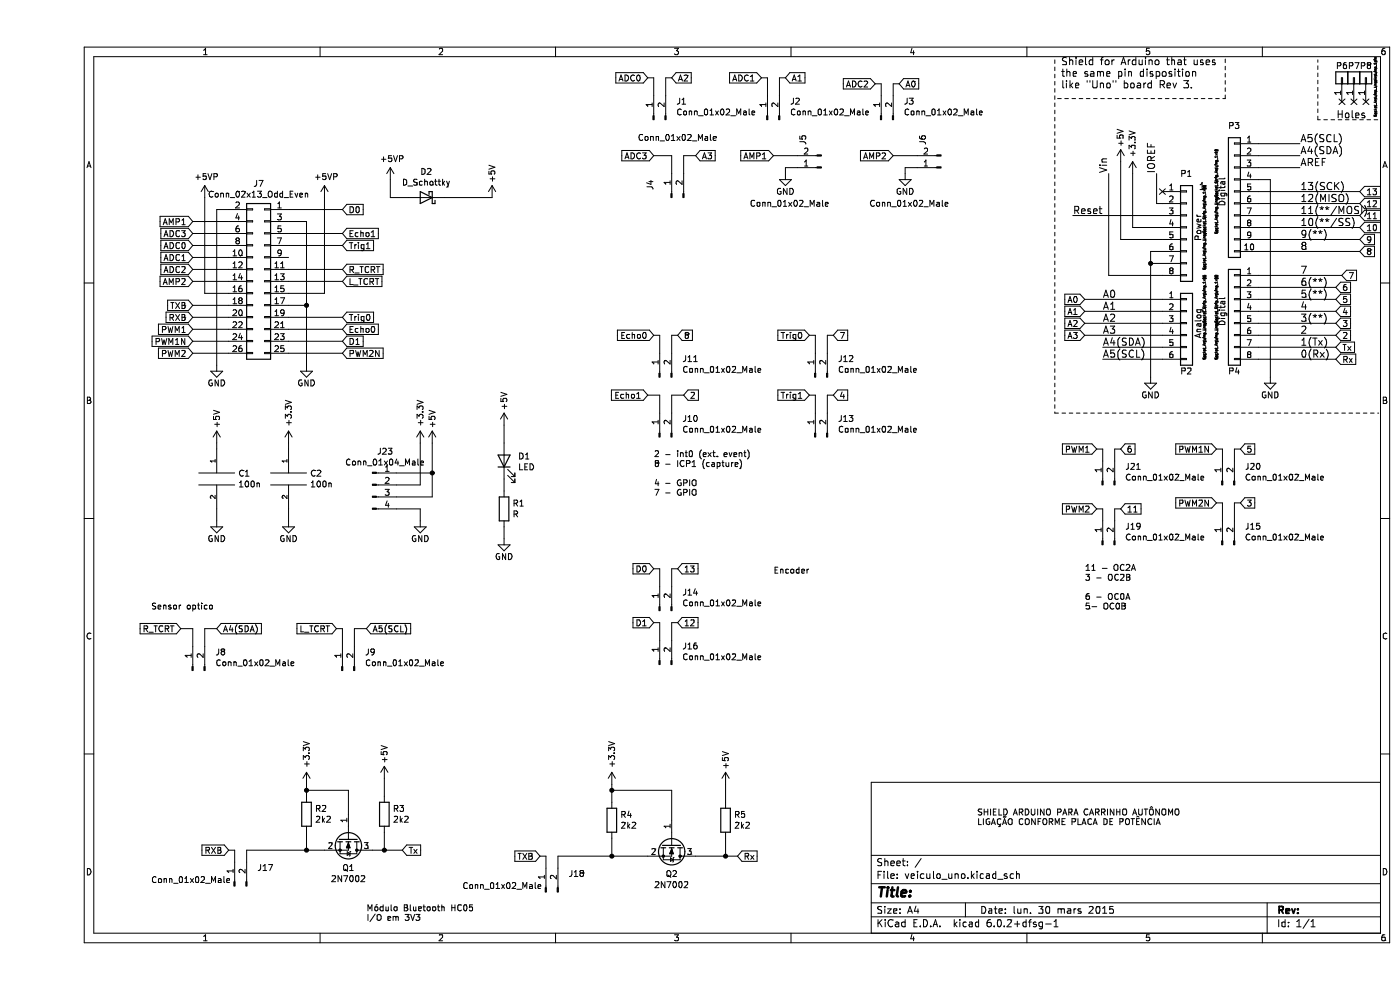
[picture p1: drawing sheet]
EESchema Schematic File Version 4
LIBS:veiculo_uno-cache
EELAYER 26 0
EELAYER END
$Descr A4 11693 8268
encoding utf-8
Sheet 1 1
Title ""
Date "lun. 30 mars 2015"
Rev ""
Comp ""
Comment1 ""
Comment2 ""
Comment3 ""
Comment4 ""
$EndDescr
Text Label 8950 1450 1    60   ~ 0
Vin
Text Label 9350 1450 1    60   ~ 0
IOREF
Text Label 8900 2500 0    60   ~ 0
A0
Text Label 8900 2600 0    60   ~ 0
A1
Text Label 8900 2700 0    60   ~ 0
A2
Text Label 8900 2800 0    60   ~ 0
A3
Text Label 8900 2900 0    60   ~ 0
A4(SDA)
Text Label 8900 3000 0    60   ~ 0
A5(SCL)
Text Label 10550 3000 0    60   ~ 0
0(Rx)
Text Label 10550 2800 0    60   ~ 0
2
Text Label 10550 2900 0    60   ~ 0
1(Tx)
Text Label 10550 2700 0    60   ~ 0
3(**)
Text Label 10550 2600 0    60   ~ 0
4
Text Label 10550 2500 0    60   ~ 0
5(**)
Text Label 10550 2400 0    60   ~ 0
6(**)
Text Label 10550 2300 0    60   ~ 0
7
Text Label 10550 2100 0    60   ~ 0
8
Text Label 10550 2000 0    60   ~ 0
9(**)
Text Label 10550 1900 0    60   ~ 0
10(**/SS)
Text Label 10550 1800 0    60   ~ 0
11(**/MOSI)
Text Label 10550 1700 0    60   ~ 0
12(MISO)
Text Label 10550 1600 0    60   ~ 0
13(SCK)
Text Label 10550 1400 0    60   ~ 0
AREF
NoConn ~ 9400 1600
Text Label 10550 1300 0    60   ~ 0
A4(SDA)
Text Label 10550 1200 0    60   ~ 0
A5(SCL)
Text Notes 10850 1000 0    60   ~ 0
Holes
Text Notes 8550 750  0    60   ~ 0
Shield for Arduino that uses\nthe same pin disposition\nlike "Uno" board Rev 3.
$Comp
L Connector_Generic:Conn_01x08 P1
U 1 1
P 9600 1900
F 0 "P1" H 9600 2350 50  0000 C CNN
F 1 "Power" V 9700 1900 50  0000 C CNN
F 2 "Socket_Arduino_Uno:Socket_Strip_Arduino_1x08" V 9750 1900 20  0000 C CNN
F 3 "" H 9600 1900 50  0000 C CNN
	1    9600 1900
	1    0    0    -1  
$EndComp
Text Label 8650 1800 0    60   ~ 0
Reset
$Comp
L power:+3.3V #PWR04
U 1 1
P 9150 1450
F 0 "#PWR04" H 9150 1300 50  0001 C CNN
F 1 "+3.3V" V 9150 1700 50  0000 C CNN
F 2 "" H 9150 1450 50  0000 C CNN
F 3 "" H 9150 1450 50  0000 C CNN
	1    9150 1450
	1    0    0    -1  
$EndComp
$Comp
L power:+5V #PWR01
U 1 1
P 9050 1350
F 0 "#PWR01" H 9050 1200 50  0001 C CNN
F 1 "+5V" V 9050 1550 50  0000 C CNN
F 2 "" H 9050 1350 50  0000 C CNN
F 3 "" H 9050 1350 50  0000 C CNN
	1    9050 1350
	1    0    0    -1  
$EndComp
$Comp
L power:GND #PWR09
U 1 1
P 9300 3150
F 0 "#PWR09" H 9300 2900 50  0001 C CNN
F 1 "GND" H 9300 3000 50  0000 C CNN
F 2 "" H 9300 3150 50  0000 C CNN
F 3 "" H 9300 3150 50  0000 C CNN
	1    9300 3150
	1    0    0    -1  
$EndComp
$Comp
L power:GND #PWR010
U 1 1
P 10300 3150
F 0 "#PWR010" H 10300 2900 50  0001 C CNN
F 1 "GND" H 10300 3000 50  0000 C CNN
F 2 "" H 10300 3150 50  0000 C CNN
F 3 "" H 10300 3150 50  0000 C CNN
	1    10300 3150
	1    0    0    -1  
$EndComp
$Comp
L Connector_Generic:Conn_01x06 P2
U 1 1
P 9600 2700
F 0 "P2" H 9600 2300 50  0000 C CNN
F 1 "Analog" V 9700 2700 50  0000 C CNN
F 2 "Socket_Arduino_Uno:Socket_Strip_Arduino_1x06" V 9750 2750 20  0000 C CNN
F 3 "" H 9600 2700 50  0000 C CNN
	1    9600 2700
	1    0    0    -1  
$EndComp
$Comp
L Connector_Generic:Conn_01x01 P6
U 1 1
P 10900 650
F 0 "P6" V 11000 650 50  0000 C CNN
F 1 "CONN_01X01" V 11000 650 50  0001 C CNN
F 2 "Socket_Arduino_Uno:Arduino_1pin" H 10900 650 20  0001 C CNN
F 3 "" H 10900 650 50  0000 C CNN
	1    10900 650 
	0    -1   -1   0   
$EndComp
$Comp
L Connector_Generic:Conn_01x01 P7
U 1 1
P 11000 650
F 0 "P7" V 11100 650 50  0000 C CNN
F 1 "CONN_01X01" V 11100 650 50  0001 C CNN
F 2 "Socket_Arduino_Uno:Arduino_1pin" V 11000 650 20  0001 C CNN
F 3 "" H 11000 650 50  0000 C CNN
	1    11000 650 
	0    -1   -1   0   
$EndComp
$Comp
L Connector_Generic:Conn_01x01 P8
U 1 1
P 11100 650
F 0 "P8" V 11200 650 50  0000 C CNN
F 1 "CONN_01X01" V 11200 650 50  0001 C CNN
F 2 "Socket_Arduino_Uno:Arduino_1pin" H 11024 572 20  0000 C CNN
F 3 "" H 11100 650 50  0000 C CNN
	1    11100 650 
	0    -1   -1   0   
$EndComp
NoConn ~ 10900 850 
NoConn ~ 11000 850 
NoConn ~ 11100 850 
$Comp
L Connector_Generic:Conn_01x08 P4
U 1 1
P 10000 2600
F 0 "P4" H 10000 2100 50  0000 C CNN
F 1 "Digital" V 10100 2600 50  0000 C CNN
F 2 "Socket_Arduino_Uno:Socket_Strip_Arduino_1x08" V 10150 2550 20  0000 C CNN
F 3 "" H 10000 2600 50  0000 C CNN
	1    10000 2600
	-1   0    0    -1  
$EndComp
Wire Notes Line
	8525 825  9925 825 
Wire Notes Line
	9925 825  9925 475 
Wire Wire Line
	9350 1450 9350 1700
Wire Wire Line
	9350 1700 9400 1700
Wire Wire Line
	9400 1900 9150 1900
Wire Wire Line
	9400 2000 9050 2000
Wire Wire Line
	9400 2300 8950 2300
Wire Wire Line
	9400 2100 9300 2100
Wire Wire Line
	9400 2200 9300 2200
Connection ~ 9300 2200
Wire Wire Line
	8950 2300 8950 1450
Wire Wire Line
	9050 2000 9050 1350
Wire Wire Line
	9150 1900 9150 1450
Wire Wire Line
	9400 2900 8900 2900
Wire Wire Line
	9400 3000 8900 3000
$Comp
L Connector_Generic:Conn_01x10 P3
U 1 1
P 10000 1600
F 0 "P3" H 10000 2150 50  0000 C CNN
F 1 "Digital" V 10100 1600 50  0000 C CNN
F 2 "Socket_Arduino_Uno:Socket_Strip_Arduino_1x10" V 10150 1600 20  0000 C CNN
F 3 "" H 10000 1600 50  0000 C CNN
	1    10000 1600
	-1   0    0    -1  
$EndComp
Wire Wire Line
	10200 1400 10550 1400
Wire Wire Line
	10200 1300 10550 1300
Wire Wire Line
	10200 1200 10550 1200
Wire Wire Line
	10200 1500 10300 1500
Wire Wire Line
	10300 1500 10300 3150
Wire Wire Line
	9300 2100 9300 2200
Wire Notes Line
	8500 500  8500 3450
Wire Notes Line
	8500 3450 11200 3450
Wire Wire Line
	9400 1800 8650 1800
Text Notes 9700 1600 0    60   ~ 0
1
Wire Notes Line
	11200 1000 10700 1000
Wire Notes Line
	10700 1000 10700 500 
$Comp
L Connector:Conn_01x02_Male J4
U 1 1
P 5300 1650
F 0 "J4" H 5406 1828 50  0000 C CNN
F 1 "Conn_01x02_Male" V 5800 1600 50  0000 C CNN
F 2 "Connector_PinHeader_2.54mm:PinHeader_1x02_P2.54mm_Vertical" H 5300 1650 50  0001 C CNN
F 3 "~" H 5300 1650 50  0001 C CNN
	1    5300 1650
	0    -1   -1   0   
$EndComp
$Comp
L Connector:Conn_01x02_Male J10
U 1 1
P 5200 3650
F 0 "J10" V 5353 3463 50  0000 R CNN
F 1 "Conn_01x02_Male" V 5262 3463 50  0000 R CNN
F 2 "Connector_PinHeader_2.54mm:PinHeader_1x02_P2.54mm_Vertical" H 5200 3650 50  0001 C CNN
F 3 "~" H 5200 3650 50  0001 C CNN
	1    5200 3650
	0    -1   -1   0   
$EndComp
Wire Wire Line
	9300 2200 9300 3150
Text GLabel 5150 1300 0    50   Input ~ 0
ADC3
Text GLabel 8750 2800 0    50   Input ~ 0
A3
Wire Wire Line
	8750 2800 9400 2800
Text GLabel 5500 1300 2    50   Input ~ 0
A3
Wire Wire Line
	5500 1300 5400 1300
Wire Wire Line
	5400 1300 5400 1450
Wire Wire Line
	5150 1300 5300 1300
Wire Wire Line
	5300 1300 5300 1450
Text GLabel 10850 2600 2    50   Input ~ 0
4
Text GLabel 5400 3300 2    50   Input ~ 0
2
Wire Wire Line
	5400 3300 5300 3300
Wire Wire Line
	5300 3300 5300 3450
Text GLabel 5100 3300 0    50   Input ~ 0
Echo1
Wire Wire Line
	5200 3450 5200 3300
Wire Wire Line
	5200 3300 5100 3300
$Comp
L Connector:Conn_01x02_Male J9
U 1 1
P 2550 5600
F 0 "J9" V 2703 5413 50  0000 R CNN
F 1 "Conn_01x02_Male" V 2612 5413 50  0000 R CNN
F 2 "Connector_PinHeader_2.54mm:PinHeader_1x02_P2.54mm_Vertical" H 2550 5600 50  0001 C CNN
F 3 "~" H 2550 5600 50  0001 C CNN
	1    2550 5600
	0    -1   -1   0   
$EndComp
Text GLabel 11050 1900 2    50   Input ~ 0
10
Text GLabel 10900 2300 2    50   Input ~ 0
7
$Comp
L Connector:Conn_01x02_Male J8
U 1 1
P 1300 5600
F 0 "J8" V 1453 5413 50  0000 R CNN
F 1 "Conn_01x02_Male" V 1362 5413 50  0000 R CNN
F 2 "Connector_PinHeader_2.54mm:PinHeader_1x02_P2.54mm_Vertical" H 1300 5600 50  0001 C CNN
F 3 "~" H 1300 5600 50  0001 C CNN
	1    1300 5600
	0    -1   -1   0   
$EndComp
Text GLabel 2750 5250 2    50   Input ~ 0
A5(SCL)
Text GLabel 1500 5250 2    50   Input ~ 0
A4(SDA)
Wire Wire Line
	2750 5250 2650 5250
Wire Wire Line
	2650 5250 2650 5400
Wire Wire Line
	1400 5250 1400 5400
Wire Wire Line
	1400 5250 1500 5250
Text GLabel 1200 5250 0    50   Input ~ 0
R_TCRT
Wire Wire Line
	1200 5250 1300 5250
Wire Wire Line
	1300 5250 1300 5400
Text GLabel 2500 5250 0    50   Input ~ 0
L_TCRT
Wire Wire Line
	2500 5250 2550 5250
Wire Wire Line
	2550 5250 2550 5400
$Comp
L Connector:Conn_01x02_Male J14
U 1 1
P 5200 5100
F 0 "J14" V 5353 4913 50  0000 R CNN
F 1 "Conn_01x02_Male" V 5262 4913 50  0000 R CNN
F 2 "Connector_PinHeader_2.54mm:PinHeader_1x02_P2.54mm_Vertical" H 5200 5100 50  0001 C CNN
F 3 "~" H 5200 5100 50  0001 C CNN
	1    5200 5100
	0    -1   -1   0   
$EndComp
$Comp
L Connector:Conn_01x02_Male J13
U 1 1
P 6500 3650
F 0 "J13" V 6653 3463 50  0000 R CNN
F 1 "Conn_01x02_Male" V 6562 3463 50  0000 R CNN
F 2 "Connector_PinHeader_2.54mm:PinHeader_1x02_P2.54mm_Vertical" H 6500 3650 50  0001 C CNN
F 3 "~" H 6500 3650 50  0001 C CNN
	1    6500 3650
	0    -1   -1   0   
$EndComp
Wire Wire Line
	10200 2600 10850 2600
Wire Wire Line
	10200 1900 11050 1900
Wire Wire Line
	10200 2300 10900 2300
Text GLabel 11050 1600 2    50   Input ~ 0
13
Wire Wire Line
	10200 1600 11050 1600
Text GLabel 5350 4750 2    50   Input ~ 0
13
Wire Wire Line
	5350 4750 5300 4750
Wire Wire Line
	5300 4750 5300 4900
Text GLabel 5150 4750 0    50   Input ~ 0
D0
Wire Wire Line
	5150 4750 5200 4750
Wire Wire Line
	5200 4750 5200 4900
Text GLabel 10850 2800 2    50   Input ~ 0
2
Wire Wire Line
	10200 2800 10850 2800
Text GLabel 6650 3300 2    50   Input ~ 0
4
Text GLabel 6450 3300 0    50   Input ~ 0
Trig1
Wire Wire Line
	6650 3300 6600 3300
Wire Wire Line
	6600 3300 6600 3450
Wire Wire Line
	6450 3300 6500 3300
Wire Wire Line
	6500 3300 6500 3450
$Comp
L Connector:Conn_01x02_Male J12
U 1 1
P 6500 3150
F 0 "J12" V 6653 2963 50  0000 R CNN
F 1 "Conn_01x02_Male" V 6562 2963 50  0000 R CNN
F 2 "Connector_PinHeader_2.54mm:PinHeader_1x02_P2.54mm_Vertical" H 6500 3150 50  0001 C CNN
F 3 "~" H 6500 3150 50  0001 C CNN
	1    6500 3150
	0    -1   -1   0   
$EndComp
Text GLabel 11050 2000 2    50   Input ~ 0
9
Wire Wire Line
	10200 2000 11050 2000
Text GLabel 6650 2800 2    50   Input ~ 0
7
Text GLabel 6450 2800 0    50   Input ~ 0
Trig0
Wire Wire Line
	6450 2800 6500 2800
Wire Wire Line
	6500 2800 6500 2950
Wire Wire Line
	6600 2950 6600 2800
Wire Wire Line
	6600 2800 6650 2800
$Comp
L Connector:Conn_01x02_Male J11
U 1 1
P 5200 3150
F 0 "J11" V 5353 2963 50  0000 R CNN
F 1 "Conn_01x02_Male" V 5262 2963 50  0000 R CNN
F 2 "Connector_PinHeader_2.54mm:PinHeader_1x02_P2.54mm_Vertical" H 5200 3150 50  0001 C CNN
F 3 "~" H 5200 3150 50  0001 C CNN
	1    5200 3150
	0    -1   -1   0   
$EndComp
Text GLabel 5150 2800 0    50   Input ~ 0
Echo0
Wire Wire Line
	5150 2800 5200 2800
Wire Wire Line
	5200 2800 5200 2950
Text GLabel 5350 2800 2    50   Input ~ 0
8
Wire Wire Line
	5300 2950 5300 2800
Wire Wire Line
	5300 2800 5350 2800
Text GLabel 11050 2100 2    50   Input ~ 0
8
Wire Wire Line
	10200 2100 11050 2100
Text GLabel 5350 5200 2    50   Input ~ 0
12
Text GLabel 10050 4200 2    50   Input ~ 0
3
$Comp
L Connector:Conn_01x02_Male J16
U 1 1
P 5200 5550
F 0 "J16" V 5353 5363 50  0000 R CNN
F 1 "Conn_01x02_Male" V 5262 5363 50  0000 R CNN
F 2 "Connector_PinHeader_2.54mm:PinHeader_1x02_P2.54mm_Vertical" H 5200 5550 50  0001 C CNN
F 3 "~" H 5200 5550 50  0001 C CNN
	1    5200 5550
	0    -1   -1   0   
$EndComp
$Comp
L Connector:Conn_01x02_Male J15
U 1 1
P 9900 4550
F 0 "J15" V 10053 4363 50  0000 R CNN
F 1 "Conn_01x02_Male" V 9962 4363 50  0000 R CNN
F 2 "Connector_PinHeader_2.54mm:PinHeader_1x02_P2.54mm_Vertical" H 9900 4550 50  0001 C CNN
F 3 "~" H 9900 4550 50  0001 C CNN
	1    9900 4550
	0    -1   -1   0   
$EndComp
Text GLabel 5150 5200 0    50   Input ~ 0
D1
Wire Wire Line
	5150 5200 5200 5200
Wire Wire Line
	5200 5200 5200 5350
Wire Wire Line
	5350 5200 5300 5200
Wire Wire Line
	5300 5200 5300 5350
Wire Wire Line
	10050 4200 10000 4200
Wire Wire Line
	10000 4200 10000 4350
Text GLabel 9850 4200 0    50   Input ~ 0
PWM2N
Wire Wire Line
	9850 4200 9900 4200
Wire Wire Line
	9900 4200 9900 4350
Text GLabel 11050 1700 2    50   Input ~ 0
12
Wire Wire Line
	10200 1700 11050 1700
Text GLabel 10850 2700 2    50   Input ~ 0
3
Wire Wire Line
	10200 2500 10850 2500
Text GLabel 5100 650  0    50   Input ~ 0
ADC0
$Comp
L Connector:Conn_01x02_Male J1
U 1 1
P 5150 1000
F 0 "J1" V 5303 813 50  0000 R CNN
F 1 "Conn_01x02_Male" V 5212 813 50  0000 R CNN
F 2 "Connector_PinHeader_2.54mm:PinHeader_1x02_P2.54mm_Vertical" H 5150 1000 50  0001 C CNN
F 3 "~" H 5150 1000 50  0001 C CNN
	1    5150 1000
	0    -1   -1   0   
$EndComp
Text GLabel 5300 650  2    50   Input ~ 0
A2
Wire Wire Line
	5300 650  5250 650 
Wire Wire Line
	5250 650  5250 800 
Wire Wire Line
	5100 650  5150 650 
Wire Wire Line
	5150 650  5150 800 
Text GLabel 8750 2500 0    50   Input ~ 0
A0
Wire Wire Line
	8750 2500 9400 2500
Text GLabel 6050 650  0    50   Input ~ 0
ADC1
$Comp
L Connector:Conn_01x02_Male J2
U 1 1
P 6100 1000
F 0 "J2" V 6253 813 50  0000 R CNN
F 1 "Conn_01x02_Male" V 6162 813 50  0000 R CNN
F 2 "Connector_PinHeader_2.54mm:PinHeader_1x02_P2.54mm_Vertical" H 6100 1000 50  0001 C CNN
F 3 "~" H 6100 1000 50  0001 C CNN
	1    6100 1000
	0    -1   -1   0   
$EndComp
Text GLabel 6250 650  2    50   Input ~ 0
A1
Wire Wire Line
	6250 650  6200 650 
Wire Wire Line
	6200 650  6200 800 
Wire Wire Line
	6050 650  6100 650 
Wire Wire Line
	6100 650  6100 800 
$Comp
L Connector:Conn_01x02_Male J3
U 1 1
P 7050 1000
F 0 "J3" V 7203 813 50  0000 R CNN
F 1 "Conn_01x02_Male" V 7112 813 50  0000 R CNN
F 2 "Connector_PinHeader_2.54mm:PinHeader_1x02_P2.54mm_Vertical" H 7050 1000 50  0001 C CNN
F 3 "~" H 7050 1000 50  0001 C CNN
	1    7050 1000
	0    -1   -1   0   
$EndComp
Text GLabel 7000 700  0    50   Input ~ 0
ADC2
Text GLabel 7200 700  2    50   Input ~ 0
A0
Wire Wire Line
	7000 700  7050 700 
Wire Wire Line
	7050 700  7050 800 
Wire Wire Line
	7200 700  7150 700 
Wire Wire Line
	7150 700  7150 800 
Text GLabel 8750 2600 0    50   Input ~ 0
A1
Text GLabel 8750 2700 0    50   Input ~ 0
A2
Wire Wire Line
	8750 2600 9400 2600
Wire Wire Line
	8750 2700 9400 2700
Text GLabel 6150 1300 0    50   Input ~ 0
AMP1
$Comp
L Connector:Conn_01x02_Male J5
U 1 1
P 6550 1400
F 0 "J5" V 6703 1213 50  0000 R CNN
F 1 "Conn_01x02_Male" H 7150 1700 50  0000 R CNN
F 2 "Connector_PinHeader_2.54mm:PinHeader_1x02_P2.54mm_Vertical" H 6550 1400 50  0001 C CNN
F 3 "~" H 6550 1400 50  0001 C CNN
	1    6550 1400
	-1   0    0    1   
$EndComp
Wire Wire Line
	6250 1450 6250 1400
Wire Wire Line
	6250 1400 6350 1400
Text GLabel 10850 3000 2    50   Input ~ 0
Rx
Text GLabel 10850 2900 2    50   Input ~ 0
Tx
Wire Wire Line
	10200 2900 10850 2900
Wire Wire Line
	10200 3000 10850 3000
$Comp
L Connector:Conn_01x02_Male J18
U 1 1
P 4250 7450
F 0 "J18" V 4403 7263 50  0000 R CNN
F 1 "Conn_01x02_Male" V 4300 8150 50  0000 R CNN
F 2 "Connector_PinHeader_2.54mm:PinHeader_1x02_P2.54mm_Vertical" H 4250 7450 50  0001 C CNN
F 3 "~" H 4250 7450 50  0001 C CNN
	1    4250 7450
	0    -1   -1   0   
$EndComp
$Comp
L Connector:Conn_01x02_Male J17
U 1 1
P 1650 7400
F 0 "J17" V 1803 7213 50  0000 R CNN
F 1 "Conn_01x02_Male" V 1700 8100 50  0000 R CNN
F 2 "Connector_PinHeader_2.54mm:PinHeader_1x02_P2.54mm_Vertical" H 1650 7400 50  0001 C CNN
F 3 "~" H 1650 7400 50  0001 C CNN
	1    1650 7400
	0    -1   -1   0   
$EndComp
Text GLabel 1600 7100 0    50   Input ~ 0
RXB
Text GLabel 4200 7150 0    50   Input ~ 0
TXB
Wire Wire Line
	4350 7150 4350 7250
Wire Wire Line
	4200 7150 4250 7150
Wire Wire Line
	4250 7150 4250 7250
Wire Wire Line
	1750 7100 1750 7200
Wire Wire Line
	1600 7100 1650 7100
Wire Wire Line
	1650 7100 1650 7200
$Comp
L Connector:Conn_01x02_Male J21
U 1 1
P 8900 4050
F 0 "J21" V 9053 3863 50  0000 R CNN
F 1 "Conn_01x02_Male" V 8962 3863 50  0000 R CNN
F 2 "Connector_PinHeader_2.54mm:PinHeader_1x02_P2.54mm_Vertical" H 8900 4050 50  0001 C CNN
F 3 "~" H 8900 4050 50  0001 C CNN
	1    8900 4050
	0    -1   -1   0   
$EndComp
$Comp
L Connector:Conn_01x02_Male J20
U 1 1
P 9900 4050
F 0 "J20" V 10053 3863 50  0000 R CNN
F 1 "Conn_01x02_Male" V 9962 3863 50  0000 R CNN
F 2 "Connector_PinHeader_2.54mm:PinHeader_1x02_P2.54mm_Vertical" H 9900 4050 50  0001 C CNN
F 3 "~" H 9900 4050 50  0001 C CNN
	1    9900 4050
	0    -1   -1   0   
$EndComp
$Comp
L Connector:Conn_01x02_Male J19
U 1 1
P 8900 4550
F 0 "J19" V 9053 4363 50  0000 R CNN
F 1 "Conn_01x02_Male" V 8962 4363 50  0000 R CNN
F 2 "Connector_PinHeader_2.54mm:PinHeader_1x02_P2.54mm_Vertical" H 8900 4550 50  0001 C CNN
F 3 "~" H 8900 4550 50  0001 C CNN
	1    8900 4550
	0    -1   -1   0   
$EndComp
Text GLabel 8850 3750 0    50   Input ~ 0
PWM1
Text GLabel 9850 3750 0    50   Input ~ 0
PWM1N
Text GLabel 8850 4250 0    50   Input ~ 0
PWM2
Wire Wire Line
	8850 3750 8900 3750
Wire Wire Line
	8900 3750 8900 3850
Wire Wire Line
	9850 3750 9900 3750
Wire Wire Line
	9900 3750 9900 3850
Wire Wire Line
	8850 4250 8900 4250
Wire Wire Line
	8900 4250 8900 4350
Text GLabel 9050 3750 2    50   Input ~ 0
6
Wire Wire Line
	9050 3750 9000 3750
Wire Wire Line
	9000 3750 9000 3850
Text GLabel 10050 3750 2    50   Input ~ 0
5
Text GLabel 9050 4250 2    50   Input ~ 0
11
Wire Wire Line
	9050 4250 9000 4250
Wire Wire Line
	9000 4250 9000 4350
Wire Wire Line
	10050 3750 10000 3750
Wire Wire Line
	10000 3750 10000 3850
Text GLabel 10850 2500 2    50   Input ~ 0
5
Wire Wire Line
	10200 2700 10850 2700
Text GLabel 10850 2400 2    50   Input ~ 0
6
Wire Wire Line
	10200 2400 10850 2400
Text GLabel 11050 1800 2    50   Input ~ 0
11
Wire Wire Line
	10200 1800 11050 1800
$Comp
L Connector_Generic:Conn_02x13_Odd_Even J7
U 1 1
P 1900 2350
F 0 "J7" H 1950 3167 50  0000 C CNN
F 1 "Conn_02x13_Odd_Even" H 1950 3076 50  0000 C CNN
F 2 "Connector_IDC:IDC-Header_2x13_P2.54mm_Vertical" H 1900 2350 50  0001 C CNN
F 3 "~" H 1900 2350 50  0001 C CNN
	1    1900 2350
	-1   0    0    -1  
$EndComp
Text GLabel 2550 1750 2    50   Input ~ 0
D0
Wire Wire Line
	2550 1750 2100 1750
$Comp
L power:GND #PWR08
U 1 1
P 2250 3050
F 0 "#PWR08" H 2250 2800 50  0001 C CNN
F 1 "GND" H 2250 2900 50  0000 C CNN
F 2 "" H 2250 3050 50  0000 C CNN
F 3 "" H 2250 3050 50  0000 C CNN
	1    2250 3050
	1    0    0    -1  
$EndComp
Wire Wire Line
	2100 1850 2250 1850
Wire Wire Line
	2250 1850 2250 2550
Wire Wire Line
	2100 2450 2400 2450
Wire Wire Line
	2400 2450 2400 1650
Wire Wire Line
	1400 2450 1400 1650
$Comp
L power:GND #PWR07
U 1 1
P 1500 3050
F 0 "#PWR07" H 1500 2800 50  0001 C CNN
F 1 "GND" H 1500 2900 50  0000 C CNN
F 2 "" H 1500 3050 50  0000 C CNN
F 3 "" H 1500 3050 50  0000 C CNN
	1    1500 3050
	1    0    0    -1  
$EndComp
Wire Wire Line
	1500 3050 1500 1750
Wire Wire Line
	1500 1750 1600 1750
Wire Wire Line
	1600 2450 1400 2450
Text GLabel 2550 1950 2    50   Input ~ 0
Echo1
Text GLabel 2550 2050 2    50   Input ~ 0
Trig1
Text GLabel 2550 2250 2    50   Input ~ 0
R_TCRT
Text GLabel 2550 2350 2    50   Input ~ 0
L_TCRT
Text GLabel 2550 2650 2    50   Input ~ 0
Trig0
Text GLabel 2550 2750 2    50   Input ~ 0
Echo0
Text GLabel 2550 2850 2    50   Input ~ 0
D1
Text GLabel 2550 2950 2    50   Input ~ 0
PWM2N
Text GLabel 1300 2950 0    50   Input ~ 0
PWM2
Text GLabel 1300 2850 0    50   Input ~ 0
PWM1N
Text GLabel 1300 2750 0    50   Input ~ 0
PWM1
Text GLabel 1300 2650 0    50   Input ~ 0
RXB
Text GLabel 1300 2550 0    50   Input ~ 0
TXB
Text GLabel 1300 2350 0    50   Input ~ 0
AMP2
Text GLabel 1300 2250 0    50   Input ~ 0
ADC2
Text GLabel 1300 1850 0    50   Input ~ 0
AMP1
Text GLabel 1300 2150 0    50   Input ~ 0
ADC1
Text GLabel 1300 2050 0    50   Input ~ 0
ADC0
Text GLabel 1300 1950 0    50   Input ~ 0
ADC3
Wire Wire Line
	1300 2950 1600 2950
Wire Wire Line
	1600 2850 1300 2850
Wire Wire Line
	1300 2750 1600 2750
Wire Wire Line
	1300 2650 1600 2650
Wire Wire Line
	1600 2550 1300 2550
Wire Wire Line
	1300 2350 1600 2350
Wire Wire Line
	1600 2250 1300 2250
Wire Wire Line
	1300 2150 1600 2150
Wire Wire Line
	1300 2050 1600 2050
Wire Wire Line
	1300 1950 1600 1950
Wire Wire Line
	1300 1850 1600 1850
Wire Wire Line
	2100 2950 2550 2950
Wire Wire Line
	2550 2850 2100 2850
Wire Wire Line
	2100 2750 2550 2750
Wire Wire Line
	2550 2650 2100 2650
Wire Wire Line
	2100 2350 2550 2350
Wire Wire Line
	2100 2250 2550 2250
Wire Wire Line
	2100 2050 2550 2050
Wire Wire Line
	2550 1950 2100 1950
$Comp
L power:GND #PWR02
U 1 1
P 6250 1450
F 0 "#PWR02" H 6250 1200 50  0001 C CNN
F 1 "GND" H 6250 1300 50  0000 C CNN
F 2 "" H 6250 1450 50  0000 C CNN
F 3 "" H 6250 1450 50  0000 C CNN
	1    6250 1450
	1    0    0    -1  
$EndComp
Wire Wire Line
	6150 1300 6350 1300
Text GLabel 7150 1300 0    50   Input ~ 0
AMP2
$Comp
L Connector:Conn_01x02_Male J6
U 1 1
P 7550 1400
F 0 "J6" V 7703 1213 50  0000 R CNN
F 1 "Conn_01x02_Male" H 8150 1700 50  0000 R CNN
F 2 "Connector_PinHeader_2.54mm:PinHeader_1x02_P2.54mm_Vertical" H 7550 1400 50  0001 C CNN
F 3 "~" H 7550 1400 50  0001 C CNN
	1    7550 1400
	-1   0    0    1   
$EndComp
Wire Wire Line
	7250 1450 7250 1400
Wire Wire Line
	7250 1400 7350 1400
$Comp
L power:GND #PWR03
U 1 1
P 7250 1450
F 0 "#PWR03" H 7250 1200 50  0001 C CNN
F 1 "GND" H 7250 1300 50  0000 C CNN
F 2 "" H 7250 1450 50  0000 C CNN
F 3 "" H 7250 1450 50  0000 C CNN
	1    7250 1450
	1    0    0    -1  
$EndComp
Wire Wire Line
	7150 1300 7350 1300
Text Notes 8750 5100 0    50   ~ 0
11 - OC2A\n3 - OC2B\n\n6 - OC0A\n5- OC0B
Text Notes 5150 4150 0    50   ~ 0
2 - int0 (ext. event)\n8 - ICP1 (capture)\n\n4 - GPIO\n7 - GPIO 
$Comp
L pspice:CAP C1
U 1 1
P 1500 4000
F 0 "C1" H 1678 4046 50  0000 L CNN
F 1 "100n" H 1678 3955 50  0000 L CNN
F 2 "Capacitor_SMD:C_0805_2012Metric_Pad1.15x1.40mm_HandSolder" H 1500 4000 50  0001 C CNN
F 3 "~" H 1500 4000 50  0001 C CNN
	1    1500 4000
	1    0    0    -1  
$EndComp
$Comp
L power:+5V #PWR0101
U 1 1
P 1500 3700
F 0 "#PWR0101" H 1500 3550 50  0001 C CNN
F 1 "+5V" V 1500 3900 50  0000 C CNN
F 2 "" H 1500 3700 50  0000 C CNN
F 3 "" H 1500 3700 50  0000 C CNN
	1    1500 3700
	1    0    0    -1  
$EndComp
$Comp
L power:GND #PWR0102
U 1 1
P 1500 4350
F 0 "#PWR0102" H 1500 4100 50  0001 C CNN
F 1 "GND" H 1500 4200 50  0000 C CNN
F 2 "" H 1500 4350 50  0000 C CNN
F 3 "" H 1500 4350 50  0000 C CNN
	1    1500 4350
	1    0    0    -1  
$EndComp
Wire Wire Line
	1500 3700 1500 3750
Wire Wire Line
	1500 4250 1500 4350
$Comp
L pspice:CAP C2
U 1 1
P 2100 4000
F 0 "C2" H 2278 4046 50  0000 L CNN
F 1 "100n" H 2278 3955 50  0000 L CNN
F 2 "Capacitor_SMD:C_0805_2012Metric_Pad1.15x1.40mm_HandSolder" H 2100 4000 50  0001 C CNN
F 3 "~" H 2100 4000 50  0001 C CNN
	1    2100 4000
	1    0    0    -1  
$EndComp
$Comp
L power:GND #PWR0103
U 1 1
P 2100 4350
F 0 "#PWR0103" H 2100 4100 50  0001 C CNN
F 1 "GND" H 2100 4200 50  0000 C CNN
F 2 "" H 2100 4350 50  0000 C CNN
F 3 "" H 2100 4350 50  0000 C CNN
	1    2100 4350
	1    0    0    -1  
$EndComp
Wire Wire Line
	2100 3700 2100 3750
Wire Wire Line
	2100 4250 2100 4350
$Comp
L power:+3.3V #PWR0104
U 1 1
P 2100 3700
F 0 "#PWR0104" H 2100 3550 50  0001 C CNN
F 1 "+3.3V" V 2100 3950 50  0000 C CNN
F 2 "" H 2100 3700 50  0000 C CNN
F 3 "" H 2100 3700 50  0000 C CNN
	1    2100 3700
	1    0    0    -1  
$EndComp
$Comp
L Connector:Conn_01x04_Male J23
U 1 1
P 2800 4050
F 0 "J23" H 2906 4328 50  0000 C CNN
F 1 "Conn_01x04_Male" H 2906 4237 50  0000 C CNN
F 2 "Connector_PinHeader_2.54mm:PinHeader_1x04_P2.54mm_Vertical" H 2800 4050 50  0001 C CNN
F 3 "~" H 2800 4050 50  0001 C CNN
	1    2800 4050
	1    0    0    -1  
$EndComp
$Comp
L power:+5V #PWR0105
U 1 1
P 3300 3700
F 0 "#PWR0105" H 3300 3550 50  0001 C CNN
F 1 "+5V" V 3300 3900 50  0000 C CNN
F 2 "" H 3300 3700 50  0000 C CNN
F 3 "" H 3300 3700 50  0000 C CNN
	1    3300 3700
	1    0    0    -1  
$EndComp
$Comp
L power:+3.3V #PWR0106
U 1 1
P 3200 3700
F 0 "#PWR0106" H 3200 3550 50  0001 C CNN
F 1 "+3.3V" V 3200 3950 50  0000 C CNN
F 2 "" H 3200 3700 50  0000 C CNN
F 3 "" H 3200 3700 50  0000 C CNN
	1    3200 3700
	1    0    0    -1  
$EndComp
$Comp
L power:GND #PWR0107
U 1 1
P 3200 4350
F 0 "#PWR0107" H 3200 4100 50  0001 C CNN
F 1 "GND" H 3200 4200 50  0000 C CNN
F 2 "" H 3200 4350 50  0000 C CNN
F 3 "" H 3200 4350 50  0000 C CNN
	1    3200 4350
	1    0    0    -1  
$EndComp
Wire Wire Line
	3200 4250 3200 4350
Wire Wire Line
	3300 4150 3300 3950
Wire Wire Line
	3200 4050 3200 3700
Wire Wire Line
	3000 4250 3200 4250
Wire Wire Line
	3000 4150 3300 4150
Wire Wire Line
	3000 4050 3200 4050
Wire Wire Line
	3000 3950 3300 3950
Connection ~ 3300 3950
Wire Wire Line
	3300 3950 3300 3700
Text Notes 6150 4800 0    50   ~ 0
Encoder
Text Notes 950  5100 0    50   ~ 0
Sensor optico
Wire Wire Line
	2100 2550 2250 2550
Connection ~ 2250 2550
Wire Wire Line
	2250 2550 2250 3050
$Comp
L Device:R R1
U 1 1
P 3900 4250
F 0 "R1" H 3970 4296 50  0000 L CNN
F 1 "R" H 3970 4205 50  0000 L CNN
F 2 "Resistor_SMD:R_0805_2012Metric" V 3830 4250 50  0001 C CNN
F 3 "~" H 3900 4250 50  0001 C CNN
	1    3900 4250
	1    0    0    -1  
$EndComp
$Comp
L power:GND #PWR0108
U 1 1
P 3900 4500
F 0 "#PWR0108" H 3900 4250 50  0001 C CNN
F 1 "GND" H 3900 4350 50  0000 C CNN
F 2 "" H 3900 4500 50  0000 C CNN
F 3 "" H 3900 4500 50  0000 C CNN
	1    3900 4500
	1    0    0    -1  
$EndComp
$Comp
L Device:LED D1
U 1 1
P 3900 3850
F 0 "D1" V 3938 3733 50  0000 R CNN
F 1 "LED" V 3847 3733 50  0000 R CNN
F 2 "LED_SMD:LED_0805_2012Metric" H 3900 3850 50  0001 C CNN
F 3 "~" H 3900 3850 50  0001 C CNN
	1    3900 3850
	0    -1   -1   0   
$EndComp
Wire Wire Line
	3900 3550 3900 3700
Wire Wire Line
	3900 4000 3900 4100
Wire Wire Line
	3900 4400 3900 4500
$Comp
L power:+5V #PWR0109
U 1 1
P 3900 3550
F 0 "#PWR0109" H 3900 3400 50  0001 C CNN
F 1 "+5V" V 3900 3750 50  0000 C CNN
F 2 "" H 3900 3550 50  0000 C CNN
F 3 "" H 3900 3550 50  0000 C CNN
	1    3900 3550
	1    0    0    -1  
$EndComp
Text Notes 7850 6900 0    50   ~ 0
SHIELD ARDUINO PARA CARRINHO AUTÔNOMO\nLIGAÇÃO CONFORME PLACA DE POTÊNCIA
$Comp
L Transistor_FET:2N7002 Q1
U 1 1
P 2600 7000
F 0 "Q1" V 2850 7000 50  0000 C CNN
F 1 "2N7002" V 2941 7000 50  0000 C CNN
F 2 "Package_TO_SOT_SMD:SOT-23" H 2800 6925 50  0001 L CIN
F 3 "https://www.fairchildsemi.com/datasheets/2N/2N7002.pdf" H 2600 7000 50  0001 L CNN
	1    2600 7000
	0    1    1    0   
$EndComp
$Comp
L Transistor_FET:2N7002 Q2
U 1 1
P 5300 7050
F 0 "Q2" V 5550 7050 50  0000 C CNN
F 1 "2N7002" V 5641 7050 50  0000 C CNN
F 2 "Package_TO_SOT_SMD:SOT-23" H 5500 6975 50  0001 L CIN
F 3 "https://www.fairchildsemi.com/datasheets/2N/2N7002.pdf" H 5300 7050 50  0001 L CNN
	1    5300 7050
	0    1    1    0   
$EndComp
$Comp
L Device:R R2
U 1 1
P 2250 6800
F 0 "R2" H 2320 6846 50  0000 L CNN
F 1 "2k2" H 2320 6755 50  0000 L CNN
F 2 "Resistor_SMD:R_0805_2012Metric" V 2180 6800 50  0001 C CNN
F 3 "~" H 2250 6800 50  0001 C CNN
	1    2250 6800
	1    0    0    -1  
$EndComp
$Comp
L Device:R R3
U 1 1
P 2900 6800
F 0 "R3" H 2970 6846 50  0000 L CNN
F 1 "2k2" H 2970 6755 50  0000 L CNN
F 2 "Resistor_SMD:R_0805_2012Metric" V 2830 6800 50  0001 C CNN
F 3 "~" H 2900 6800 50  0001 C CNN
	1    2900 6800
	1    0    0    -1  
$EndComp
$Comp
L Device:R R4
U 1 1
P 4800 6850
F 0 "R4" H 4870 6896 50  0000 L CNN
F 1 "2k2" H 4870 6805 50  0000 L CNN
F 2 "Resistor_SMD:R_0805_2012Metric" V 4730 6850 50  0001 C CNN
F 3 "~" H 4800 6850 50  0001 C CNN
	1    4800 6850
	1    0    0    -1  
$EndComp
$Comp
L Device:R R5
U 1 1
P 5750 6850
F 0 "R5" H 5820 6896 50  0000 L CNN
F 1 "2k2" H 5820 6805 50  0000 L CNN
F 2 "Resistor_SMD:R_0805_2012Metric" V 5680 6850 50  0001 C CNN
F 3 "~" H 5750 6850 50  0001 C CNN
	1    5750 6850
	1    0    0    -1  
$EndComp
$Comp
L power:+3.3V #PWR012
U 1 1
P 2250 6550
F 0 "#PWR012" H 2250 6400 50  0001 C CNN
F 1 "+3.3V" V 2250 6800 50  0000 C CNN
F 2 "" H 2250 6550 50  0000 C CNN
F 3 "" H 2250 6550 50  0000 C CNN
	1    2250 6550
	1    0    0    -1  
$EndComp
$Comp
L power:+5V #PWR011
U 1 1
P 2900 6500
F 0 "#PWR011" H 2900 6350 50  0001 C CNN
F 1 "+5V" V 2900 6700 50  0000 C CNN
F 2 "" H 2900 6500 50  0000 C CNN
F 3 "" H 2900 6500 50  0000 C CNN
	1    2900 6500
	1    0    0    -1  
$EndComp
Wire Wire Line
	2800 7100 2900 7100
Wire Wire Line
	2900 7100 2900 6950
Wire Wire Line
	2900 6650 2900 6500
Wire Wire Line
	2400 7100 2250 7100
Wire Wire Line
	2250 7100 2250 6950
Wire Wire Line
	2250 6650 2250 6600
$Comp
L power:+5V #PWR014
U 1 1
P 5750 6550
F 0 "#PWR014" H 5750 6400 50  0001 C CNN
F 1 "+5V" V 5750 6750 50  0000 C CNN
F 2 "" H 5750 6550 50  0000 C CNN
F 3 "" H 5750 6550 50  0000 C CNN
	1    5750 6550
	1    0    0    -1  
$EndComp
$Comp
L power:+3.3V #PWR013
U 1 1
P 4800 6550
F 0 "#PWR013" H 4800 6400 50  0001 C CNN
F 1 "+3.3V" V 4800 6800 50  0000 C CNN
F 2 "" H 4800 6550 50  0000 C CNN
F 3 "" H 4800 6550 50  0000 C CNN
	1    4800 6550
	1    0    0    -1  
$EndComp
Wire Wire Line
	2250 6600 2600 6600
Wire Wire Line
	2600 6600 2600 6800
Connection ~ 2250 6600
Wire Wire Line
	2250 6600 2250 6550
Wire Wire Line
	4800 6550 4800 6600
Wire Wire Line
	5100 7150 4800 7150
Wire Wire Line
	4800 7000 4800 7150
Wire Wire Line
	5500 7150 5750 7150
Wire Wire Line
	5750 6550 5750 6700
Wire Wire Line
	5750 7150 5750 7000
Wire Wire Line
	4800 6600 5300 6600
Wire Wire Line
	5300 6600 5300 6850
Connection ~ 4800 6600
Wire Wire Line
	4800 6600 4800 6700
Text GLabel 3050 7100 2    50   Input ~ 0
Tx
Wire Wire Line
	2900 7100 3050 7100
Connection ~ 2900 7100
Text GLabel 5850 7150 2    50   Input ~ 0
Rx
Wire Wire Line
	5750 7150 5850 7150
Connection ~ 5750 7150
Wire Wire Line
	1750 7100 2250 7100
Connection ~ 2250 7100
Connection ~ 4800 7150
Wire Wire Line
	4350 7150 4800 7150
Text Notes 2750 7700 0    50   ~ 0
Módulo Bluetooth HC05\nI/O em 3V3
$Comp
L power:+5VP #PWR06
U 1 1
P 2400 1650
F 0 "#PWR06" H 2400 1500 50  0001 C CNN
F 1 "+5VP" H 2415 1823 50  0000 C CNN
F 2 "" H 2400 1650 50  0001 C CNN
F 3 "" H 2400 1650 50  0001 C CNN
	1    2400 1650
	1    0    0    -1  
$EndComp
$Comp
L power:+5VP #PWR05
U 1 1
P 1400 1650
F 0 "#PWR05" H 1400 1500 50  0001 C CNN
F 1 "+5VP" H 1415 1823 50  0000 C CNN
F 2 "" H 1400 1650 50  0001 C CNN
F 3 "" H 1400 1650 50  0001 C CNN
	1    1400 1650
	1    0    0    -1  
$EndComp
$Comp
L power:+5VP #PWR015
U 1 1
P 2950 1500
F 0 "#PWR015" H 2950 1350 50  0001 C CNN
F 1 "+5VP" H 2965 1673 50  0000 C CNN
F 2 "" H 2950 1500 50  0001 C CNN
F 3 "" H 2950 1500 50  0001 C CNN
	1    2950 1500
	1    0    0    -1  
$EndComp
$Comp
L power:+5V #PWR016
U 1 1
P 3800 1650
F 0 "#PWR016" H 3800 1500 50  0001 C CNN
F 1 "+5V" V 3800 1850 50  0000 C CNN
F 2 "" H 3800 1650 50  0000 C CNN
F 3 "" H 3800 1650 50  0000 C CNN
	1    3800 1650
	1    0    0    -1  
$EndComp
$Comp
L Device:D_Schottky D2
U 1 1
P 3250 1650
F 0 "D2" H 3250 1434 50  0000 C CNN
F 1 "D_Schottky" H 3250 1525 50  0000 C CNN
F 2 "Diode_SMD:D_SMB" H 3250 1650 50  0001 C CNN
F 3 "~" H 3250 1650 50  0001 C CNN
	1    3250 1650
	-1   0    0    1   
$EndComp
Wire Wire Line
	3100 1650 2950 1650
Wire Wire Line
	2950 1650 2950 1500
Wire Wire Line
	3400 1650 3800 1650
$EndSCHEMATC
